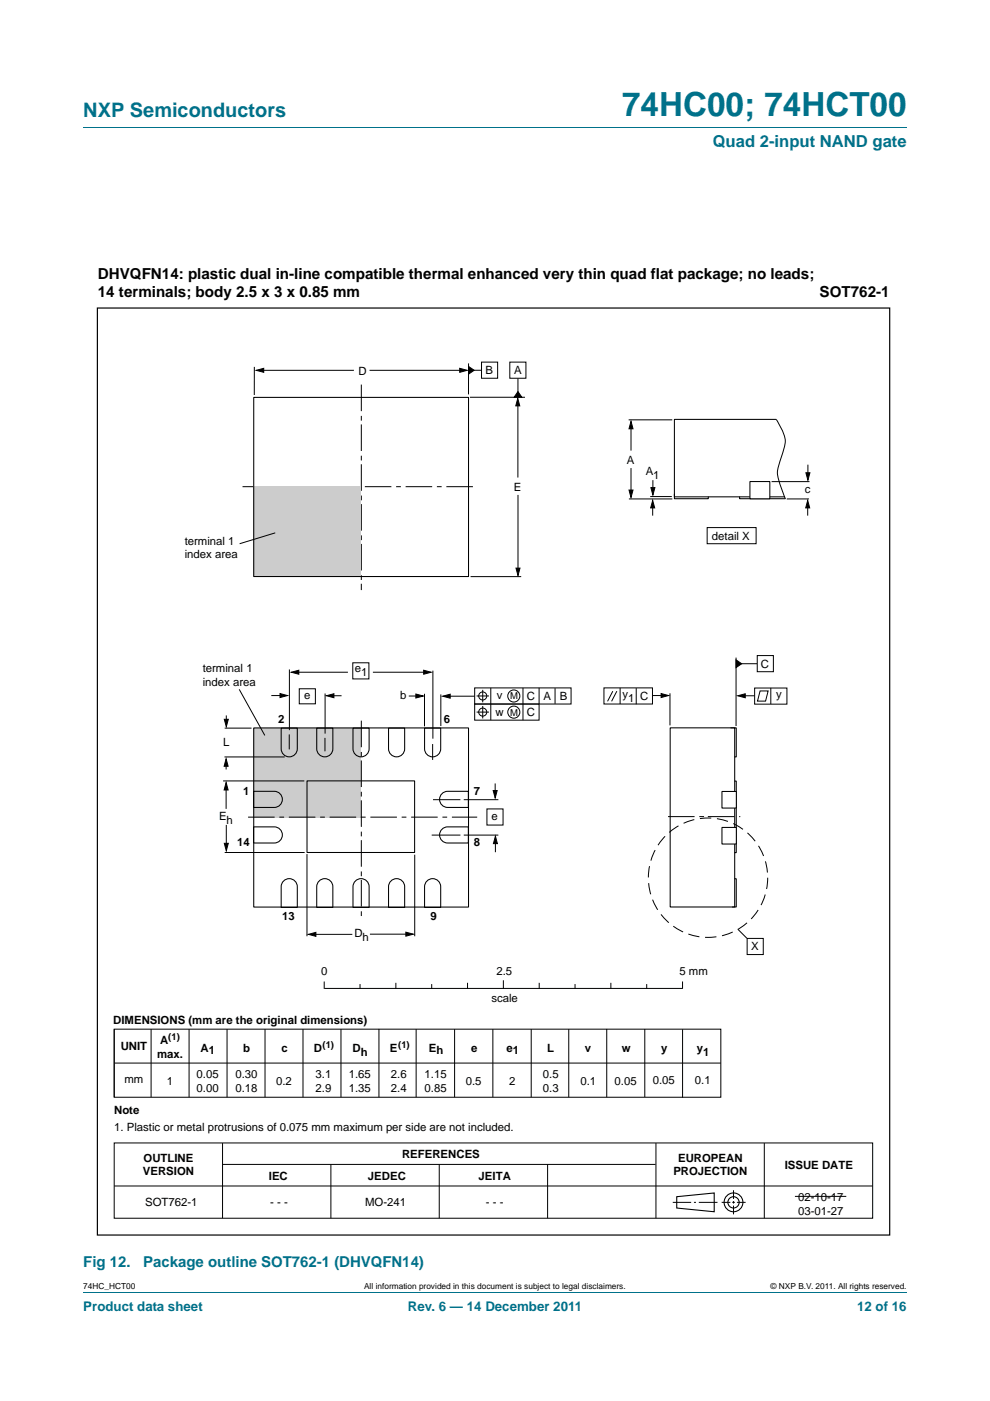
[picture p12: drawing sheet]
<svg xmlns="http://www.w3.org/2000/svg" width="210mm" height="297mm" viewBox="0 0 210 297" stroke-linecap="round" stroke-linejoin="round" font-family="sans-serif">
<path d="M17.7 27h174.6M17.7 273.9h174.6" fill="none" stroke="#00718a" stroke-width=".21"/>
<path d="M53.8 154.4h22.8v18.9h-22.8z" fill="#ccc"/>
<g fill="none" stroke="#000" stroke-width=".21">
<path d="M53.9 77.8v6M55.4 78.5h19.7M78.4 78.5h19.6M99.4 77v6.6M99.9 78.5h2.2M102.1 76.8h3.5v3.4h-3.5zM108.1 76.8h3.5v3.4h-3.5zM99.7 84.2h11.7M109.8 85.5v15.7M109.9 80.2v3.5M133.3 89h9.3M133.8 90.3v5.2"/>
<path d="M133.8 99.2v5.2M164.7 88.9l.7 1.3a5.7 5.7 0 0 1 .6 5.8l-.6 1.9a5.6 5.6 0 0 0 0 4.7l1.2 3.1M171.4 98.5v2.3M109.9 104.9v15.9M133.4 105.8h9.2M137.9 105.3h4.6M138.4 107.1v2.2M138.5 101.8v2.1M150 111.9h10.4v3.4h-10.4zM163.7 102.1h8M166.9 105.8h4.7M171.3 107.1v2.2"/>
<path d="M99.8 122.3h10.7M156.1 139.4v14.5M160.6 139h3.4v3.4h-3.4zM47.7 154.4h5.7M48 151.7v1.6M50.7 146.2l5.5 9.7M57.5 147.5h2.7M61.4 155.7v3.2M61.4 141.9v12.9M62.8 142.5h11M63.5 146h3.4v3.2h-3.4zM69 147v8.5"/>
<path d="M70 147.5h2.4M74.8 140.5h3.4v3.4h-3.4zM79.1 142.5h11M86.7 147.6h2.1M90 147.1v6.9M91.8 157.8v3.3M91.8 142.2v14.4M93.5 147.2v6.7M94.4 147.6h6.3M100.7 145.8h20.4v3.5h-20.4zM100.7 149.3h13.6v3.4h-13.6zM101.1 147.6h2.6"/>
<path d="M101.1 151h2.6M102.4 146.3v2.6M102.4 149.7v2.6M104.1 145.8v6.9M110.9 145.9v6.8M114.3 145.8v3.5M117.7 145.9v3.3M128.1 145.8h10.3v3.5h-10.3zM130 146.5l-1.1 2.2M130.8 146.5l-1.1 2.2M131.5 145.8v3.5M134.9 145.9v3.4"/>
<path d="M138.4 147.5h2.4M142.1 147v6.8M156.6 140.7h4M157 147.5h3M160.1 145.9h6.8v3.4h-6.8zM161.2 146.5h1.7l-.5 2.1h-1.7zM163.5 145.8v3.5M47.3 165.6h17.2M47.6 160.5h12.8M48 161.6v1.5M48 166.7v4.8M48 174.9v4.7"/>
<path d="M91.6 177.1h6.1M91.8 169.5h5.9M98.4 169.5h7.3M98.4 177.1h7.3M103.3 171.5h3.4v3.4h-3.4zM105 166.1v2.6M105.1 178.2v2.5M47.7 180.7h16.9M65.1 181.1v17.4M66.2 198.1h8.5M78.5 198.1h8.4M88 181.2v17.3"/>
<path d="M156.5 197l1.9 1.9M158.5 199h3.4v3.4h-3.4zM24.2 218.2v14.4M24.2 218.2h128.7v14.4h-128.7zM32 218.2v14.4M40.1 218.2v14.4M48.2 218.2v14.4M56.2 218.2v14.4M64.3 218.2v14.4M68.8 208.2v1.4h75.9M72.3 218.2v14.4M76.4 208.7v.8"/>
<path d="M80.4 218.2v14.4M84 208.5v1M88.3 218.2v14.4M91.6 208.7v.8M96.4 218.2v14.4M99.2 208.5v1M104.5 218.2v14.4M106.8 207.9v1.6M112.7 218.2v14.4M114.4 208.5v1M120.6 218.2v14.4M122 208.7v.8"/>
<path d="M128.7 218.2v14.4M129.6 208.5v1M136.8 218.2v14.4M137.2 208.7v.8M144.8 208.2v1.3M144.8 218.3v14.4M24.3 225.4h128.6M24.2 242.3h160.9v16h-160.9zM24.2 251.5h160.9M47.2 242.4v15.9M47.2 246.9h91.8M70.2 246.9v11.4"/>
<path d="M93.2 246.9v11.4M116.1 246.9v11.4M139.1 242.4v15.9M142.7 254.9h3.9M147.2 254.9h.4M148.2 254.9h4M153.1 254.9h1.8M155.3 254.9h.6M155.6 252.4v1.8M155.6 254.7v.5M155.6 255.6v1.9M156.3 254.9h1.8"/>
<path d="M162.1 242.4v15.9"/>
<circle cx="102.4" cy="151" r=".86"/>
<circle cx="102.4" cy="147.6" r=".86"/>
<circle cx="109" cy="147.6" r="1.28"/>
<circle cx="109" cy="151" r="1.28"/>
<circle cx="76.5" cy="173.3" r="0"/>
</g>
<g fill="none" stroke="#000" stroke-width=".23">
<path d="M143.5 253.7l8-.8v4l-8-.8z"/>
<circle cx="155.6" cy="254.9" r="1.99"/>
<circle cx="155.6" cy="254.9" r="1.2"/>
</g>
<path d="M20.7 65.3h168v196.6h-168z" fill="none" stroke="#000" stroke-width=".25"/>
<g fill="#000" stroke="#000" stroke-width=".21">
<path d="M54.3 78.5l1.6-.4v.8zM97.5 78.1l1.6 .4-1.6 .4zM99.4 77.7l1.2 .8-1.2 .8zM109.9 83l.8 1.2h-1.7zM109.8 84.5l.4 1.6h-.8zM133.8 89.3l.5 1.6h-.9zM133.4 103.9h.9l-.5 1.6zM138.4 106.1l.5 1.6h-.9zM138.1 103.4h.8l-.4 1.6zM171.3 106.1l.4 1.6h-.8zM170.9 100.2h.9l-.4 1.6zM109.4 120.5h.9l-.4 1.5z"/>
<path d="M156.1 139.9l1.2 .8-1.2 .8zM47.6 152.5h.8l-.4 1.6zM59.4 147l1.6 .5-1.6 .4zM61.8 142.5l1.6-.4v.9zM69.2 147.5l1.6-.4v.8zM88.2 147.1l1.6 .5-1.6 .4zM89.9 142.1l1.6 .4-1.6 .5zM93.9 147.6l1.6-.4v.8zM140.2 147l1.6 .5-1.6 .4zM156.5 147.5l1.6-.4v.8zM47.6 178.8h.8l-.4 1.6zM48 160.9l.4 1.6h-.9z"/>
<path d="M48 165.9l.4 1.6h-.9zM104.6 167.6h.9l-.5 1.6zM105.1 177.3l.4 1.6h-.8zM65.4 198.1l1.6-.4v.8zM86.1 197.6l1.6 .5-1.6 .4z"/>
</g>
<path d="M51.4 103.2h49.4M52.6 173.2h48.6" fill="none" stroke="#000" stroke-width=".21" stroke-dasharray="5.6 1 1 1" stroke-linecap="butt"/>
<path d="M76.6 81.5v43.6M76.6 152.8v42M141.7 173.1h15.3" fill="none" stroke="#000" stroke-width=".21" stroke-dasharray="5.6 1 1 .8" stroke-linecap="butt"/>
<circle cx="150.2" cy="186.1" r="12.7" fill="none" stroke="#000" stroke-width=".21" stroke-dasharray="2.4 1.2" stroke-linecap="butt"/>
<path d="M53.8 154.3h45.6v38h-45.6z" fill="none" stroke="#000" stroke-width=".22"/>
<path d="M53.8 103.2h22.8v19.1h-22.8z" fill="#ccc"/>
<g fill="none" stroke="#000" stroke-width=".22">
<path d="M53.8 84.3h45.6v37.9h-45.6zM59.6 154.4h3.5v4.4a1.71 1.71 0 0 1-1.8 1.7 1.71 1.71 0 0 1-1.7-1.7zM67.2 154.4h3.4v4.4a1.71 1.71 0 0 1-1.7 1.7 1.71 1.71 0 0 1-1.7-1.7zM74.9 154.4h3.4v4.4a1.71 1.71 0 0 1-1.7 1.7 1.71 1.71 0 0 1-1.7-1.7zM82.4 154.4h3.4v4.4a1.71 1.71 0 0 1-1.7 1.7 1.71 1.71 0 0 1-1.7-1.7zM90.1 154.4h3.4v4.4a1.71 1.71 0 0 1-1.7 1.7 1.71 1.71 0 0 1-1.7-1.7zM142.1 154.3h13.7v38h-13.7zM155 154.3h1.2v6.2h-.4M53.8 167.8h4.4a1.71 1.71 0 0 1 1.7 1.7 1.71 1.71 0 0 1-1.7 1.7h-4.4zM53.8 175.3h4.4a1.71 1.71 0 0 1 1.7 1.7 1.71 1.71 0 0 1-1.7 1.7h-4.4zM65.1 165.6h22.8v15.1h-22.8zM93.7 168.3l.8-.5h.4h4.4v3.4h-4.4a1.71 1.71 0 0 1-1.5-1.1 1.71 1.71 0 0 1 .3-1.8z"/>
<path d="M93.7 175.8l.8-.4 .4-.1h4.4v3.4h-4.4a1.71 1.71 0 0 1-1.5-1 1.71 1.71 0 0 1 .3-1.9zM155.8 165.6h.4v15.2h-.4M60.1 186.8a1.71 1.71 0 0 1 1.9-.4 1.71 1.71 0 0 1 1.1 1.6v4.4h-3.5v-4.4l.1-.5zM67.7 186.8a1.71 1.71 0 0 1 1.8-.4 1.71 1.71 0 0 1 1.1 1.6v4.4h-3.4v-4.4v-.5zM75.4 186.8a1.71 1.71 0 0 1 1.8-.4 1.71 1.71 0 0 1 1.1 1.6v4.4h-3.4v-4.4v-.5zM82.9 186.8a1.71 1.71 0 0 1 1.9-.4 1.71 1.71 0 0 1 1 1.6v4.4h-3.4v-4.4l.1-.5zM90.6 186.8a1.71 1.71 0 0 1 1.8-.4 1.71 1.71 0 0 1 1.1 1.6v4.4h-3.4v-4.4v-.5zM155.8 186.3h.4v6h-.9"/>
</g>
<g fill="#fff" stroke="#000" stroke-width=".22">
<path d="M153.1 167.8h3.1v3.5h-3.1z"/>
<path d="M153.1 175.4h3.1v3.6h-3.1z"/>
</g>
<path d="M164.6 88.9h-21.6v16.4h23.4M143 104.8v.9h7.2v-.3M156.9 105.4v.3h9.7" fill="none" stroke="#000" stroke-width=".22"/>
<path d="M159.1 102.1h4.2v3.7h-4.2z" fill="#fff" stroke="#000" stroke-width=".22"/>
<path d="M58.4 113l-7.6 2.3M68.9 156.4v2.9M168.6 253.7h10.9" fill="none" stroke="#000" stroke-width=".21"/>
<text font-size="7" fill="#00718a" x="132" y="24.6">74HC00; 74HCT00</text>
<text font-size="4.2" fill="#00718a" x="17.7" y="24.9">NXP Semiconductors</text>
<text font-size="3.5" fill="#00718a" x="151.2" y="31.1">Quad 2-input NAND gate</text>
<g font-size="3.2">
<text x="20.8" y="59.1">DHVQFN14: plastic dual in-line compatible thermal enhanced very thin quad flat package; no leads;</text>
<text x="20.8" y="63">14 terminals; body 2.5 x 3 x 0.85 mm</text>
<text x="173.8" y="62.9">SOT762-1</text>
</g>
<g font-size="3.2" fill="#00718a">
<text x="17.7" y="268.6">Fig 12.</text>
<text x="30.4" y="268.6">Package outline SOT762-1 (DHVQFN14)</text>
</g>
<g font-size="2.8" fill="#00718a">
<text x="17.7" y="277.9">Product data sheet</text>
<text x="86.5" y="277.9">Rev. 6 — 14 December 2011</text>
<text x="181.8" y="277.9">12 of 16</text>
</g>
<g font-size="2.4">
<text x="76" y="79.6">D</text>
<text x="103" y="79.3">B</text>
<text x="109" y="79.3">A</text>
<text x="132.9" y="98.4">A</text>
<text x="137" y="100.8">A</text>
<text x="138.6" y="101.6">1</text>
<text x="109" y="104">E</text>
<text x="170.7" y="104.6">c</text>
<text x="39.2" y="115.5">terminal 1</text>
<text x="39.2" y="118.4">index area</text>
<text x="151" y="114.4">detail X</text>
<text x="43" y="142.5">terminal 1</text>
<text x="75.3" y="142.6">e</text>
<text x="76.6" y="143.4">1</text>
<text x="161.4" y="141.6">C</text>
<text x="43" y="145.4">index area</text>
<text x="64.5" y="148.2">e</text>
<text x="84.9" y="148.3">b</text>
<text x="105.4" y="148.3">v</text>
<text x="111.7" y="148.4">C</text>
<text x="115.3" y="148.4">A</text>
<text x="118.7" y="148.4">B</text>
<text x="132" y="147.9">y</text>
<text x="133.2" y="148.7">1</text>
<text x="135.8" y="148.4">C</text>
<text x="164.6" y="147.9">y</text>
<text x="59" y="153.3">2</text>
<text x="94.2" y="153.3">6</text>
<text x="105.1" y="151.7">w</text>
<text x="111.7" y="151.8">C</text>
<text x="47.3" y="158.2">L</text>
<text x="46.5" y="173.9">E</text>
<text x="51.6" y="168.5">1</text>
<text x="100.5" y="168.6">7</text>
<text x="104.3" y="173.9">e</text>
<text x="48.1" y="174.7">h</text>
<text x="50.3" y="179.3">14</text>
<text x="100.5" y="179.4">8</text>
<text x="59.9" y="195.1">13</text>
<text x="91.3" y="195.1">9</text>
<text x="75.2" y="198.7">D</text>
<text x="76.9" y="199.5">h</text>
<text x="159.3" y="201.5">X</text>
<text x="68.1" y="206.7">0</text>
<text x="105.3" y="206.7">2.5</text>
<text x="144.1" y="206.7">5 mm</text>
<text x="104.2" y="212.5">scale</text>
<text x="24" y="217">DIMENSIONS (mm are the original dimensions)</text>
<text x="34" y="221.3">A</text>
<text x="25.6" y="222.7">UNIT</text>
<text x="33.3" y="224.3">max.</text>
<text x="42.6" y="222.9">A</text>
<text x="44.3" y="223.6">1</text>
<text x="51.6" y="223">b</text>
<text x="59.7" y="222.9">c</text>
<text x="66.6" y="223.1">D</text>
<text x="74.8" y="223.1">D</text>
<text x="76.5" y="223.9">h</text>
<text x="82.7" y="223.1">E</text>
<text x="91" y="223">E</text>
<text x="92.6" y="223.6">h</text>
<text x="99.9" y="222.9">e</text>
<text x="107.4" y="223">e1</text>
<text x="116.1" y="223.1">L</text>
<text x="124" y="223.1">v</text>
<text x="131.9" y="223.1">w</text>
<text x="140.2" y="222.9">y</text>
<text x="147.8" y="223.1">y</text>
<text x="149.2" y="223.9">1</text>
<text x="26.4" y="229.7">mm</text>
<text x="35.4" y="230">1</text>
<text x="41.7" y="228.5">0.05</text>
<text x="41.7" y="231.4">0.00</text>
<text x="49.9" y="228.5">0.30</text>
<text x="49.9" y="231.4">0.18</text>
<text x="58.6" y="230">0.2</text>
<text x="66.9" y="228.5">3.1</text>
<text x="66.9" y="231.4">2.9</text>
<text x="74" y="228.5">1.65</text>
<text x="74" y="231.4">1.35</text>
<text x="82.9" y="228.5">2.6</text>
<text x="82.9" y="231.4">2.4</text>
<text x="90.1" y="228.5">1.15</text>
<text x="90.1" y="231.4">0.85</text>
<text x="98.8" y="230">0.5</text>
<text x="108" y="230">2</text>
<text x="115.1" y="228.5">0.5</text>
<text x="115.1" y="231.4">0.3</text>
<text x="123.1" y="230">0.1</text>
<text x="130.4" y="230">0.05</text>
<text x="138.5" y="229.9">0.05</text>
<text x="147.4" y="229.9">0.1</text>
<text x="24.2" y="236.2">Note</text>
<text x="24.2" y="239.8">1. Plastic or metal protrusions of 0.075 mm maximum per side are not included.</text>
<text x="85.3" y="245.6">REFERENCES</text>
<text x="30.3" y="249.2">VERSION</text>
<text x="30.4" y="246.3">OUTLINE</text>
<text x="57" y="250.1">IEC</text>
<text x="78" y="250.1">JEDEC</text>
<text x="101.5" y="250.1">JEITA</text>
<text x="142.8" y="249.2">PROJECTION</text>
<text x="143.8" y="246.3">EUROPEAN</text>
<text x="166.4" y="247.8">ISSUE DATE</text>
<text x="30.8" y="255.7">SOT762-1</text>
<text x="57.3" y="255.7">- - -</text>
<text x="77.4" y="255.7">MO-241</text>
<text x="103" y="255.7">- - -</text>
<text x="169.3" y="254.6">02-10-17</text>
<text x="169.3" y="257.5">03-01-27</text>
</g>
<g font-size="2">
<text x="108.2" y="148.3">M</text>
<text x="108.2" y="151.7">M</text>
<text x="35.7" y="220.5">(1)</text>
<text x="68.4" y="222.1">(1)</text>
<text x="84.5" y="222.1">(1)</text>
</g>
<g font-size="1.8">
<text x="17.7" y="273.3">74HC_HCT00</text>
<text x="77.2" y="273.3">All information provided in this document is subject to legal disclaimers.</text>
<text x="163.4" y="273.3">© NXP B.V. 2011. All rights reserved.</text>
</g>
</svg>
